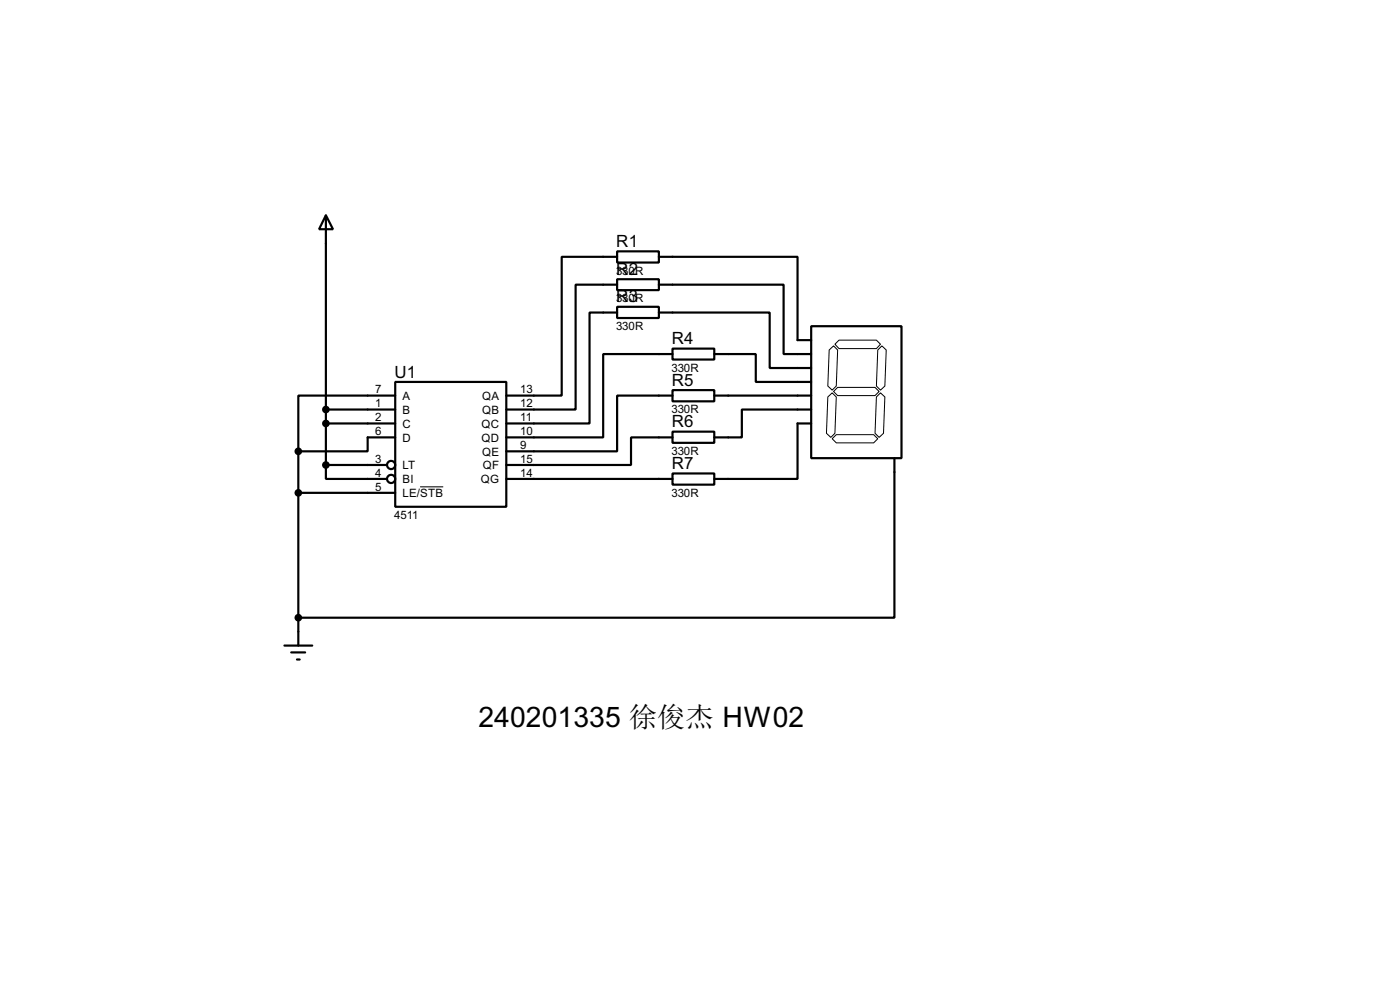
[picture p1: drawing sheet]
<svg xmlns="http://www.w3.org/2000/svg" width="256mm" height="180mm" viewBox="0 0 256 180" stroke-linecap="round" stroke-linejoin="round" font-family="sans-serif">
<g fill="none" stroke="#000" stroke-width=".4">
<path d="M59.7 39.4l1.3 2.6h-2.5zM59.7 39.4v45.7M113.1 46h7.6v2.1h-7.6zM113.1 51.1h7.6v2h-7.6zM113.1 56.2h7.6v2h-7.6zM113.1 47h-10.2v25.4h-10.1M113.1 52.1h-7.6v22.9h-12.7M113.1 57.2h-5.1v20.3h-15.2M120.7 47h25.4v15.3h2.5M120.7 52.1h22.9v12.7h5M120.7 57.2h20.3v10.2h7.6M148.6 59.7h16.6v24.2h-16.6z"/>
<path d="M59.7 77.5h12.7M59.7 75h12.7M72.4 69.9h20.4v22.9h-20.4zM72.4 72.4h-17.7v10.2M123.2 63.8h7.7v2h-7.7zM123.2 79h7.7v2.1h-7.7zM123.2 71.4h7.7v2.1h-7.7zM123.2 64.8h-12.7v15.3h-17.7M123.2 72.4h-10.1v10.2h-20.3M130.9 64.8h7.6v5.1h10.1M130.9 72.4h17.7M148.6 75h-12.7v5.1h-5"/>
<path d="M148.6 77.5h-2.5v10.2h-15.2M54.7 90.2h17.7M54.7 82.6v35.6M59.7 85.1v2.6h11.2M59.7 85.1h11.2M72.4 80.1h-5v2.5h-12.7M92.8 87.7h30.4M123.2 86.7h7.7v2h-7.7zM123.2 80.1h-7.6v5h-22.8M163.9 83.9v29.2h-109.2M52.1 118.2h5.1M53.4 119.4h2.5"/>
<path d="M54.4 120.7h.5"/>
<circle cx="71.6" cy="85.1" r=".75"/>
<circle cx="71.6" cy="87.7" r=".75"/>
</g>
<path d="M151.7 72.7l.8-.8 .7 .8-.2 6.6-.8 .8-.8-.8zM151.9 64.1l.8-.8 .8 .8-.3 6.6-.7 .7-.8-.7zM152.7 71.7l.8-.8h6.8l.8 .8-.8 .7h-6.8zM153 63l.7-.7h6.9l.7 .7-.7 .8h-6.9zM160.6 72.7l.7-.8 .8 .8-.2 6.6-.8 .8-.8-.8zM161.6 63.3l.8 .8-.3 6.6-.8 .7-.7-.7 .2-6.6zM77 89.1h4.2M152.5 80.3l.7-.7h6.9l.7 .7-.7 .8h-6.9z" fill="none" stroke="#000" stroke-width=".18"/>
<g fill="#000" stroke="#000" stroke-width=".4">
<circle cx="59.7" cy="75" r=".5"/>
<circle cx="59.7" cy="77.5" r=".5"/>
<circle cx="54.6" cy="82.6" r=".5"/>
<circle cx="54.6" cy="90.2" r=".5"/>
<circle cx="59.7" cy="85.1" r=".5"/>
<circle cx="54.6" cy="113.1" r=".5"/>
</g>
<text font-size="5.8" x="87.7" y="133.1">240201335 徐俊杰 HW02</text>
<g font-size="3.5">
<text x="112.9" y="45.2">R1</text>
<text x="112.9" y="50.3">R2</text>
<text x="112.9" y="55.4">R3</text>
<text x="123.1" y="63">R4</text>
<text x="72.3" y="69.1">U1</text>
<text x="123.1" y="70.6">R5</text>
<text x="123.1" y="78.2">R6</text>
<text x="123.1" y="85.9">R7</text>
</g>
<g font-size="2.4">
<text x="112.9" y="50.3">330R</text>
<text x="112.9" y="55.3">330R</text>
<text x="112.9" y="60.4">330R</text>
<text x="68.8" y="72">7</text>
<text x="95.3" y="72">13</text>
<text x="123" y="68">330R</text>
<text x="68.8" y="74.6">1</text>
<text x="68.8" y="77.1">2</text>
<text x="73.7" y="73.2">A</text>
<text x="73.7" y="75.8">B</text>
<text x="88.3" y="73.2">QA</text>
<text x="88.3" y="75.8">QB</text>
<text x="95.3" y="74.6">12</text>
<text x="95.3" y="77.1">11</text>
<text x="123" y="75.7">330R</text>
<text x="68.8" y="79.7">6</text>
<text x="73.7" y="78.3">C</text>
<text x="73.7" y="80.8">D</text>
<text x="88.2" y="78.3">QC</text>
<text x="88.2" y="80.8">QD</text>
<text x="88.3" y="83.4">QE</text>
<text x="95.3" y="79.7">10</text>
<text x="95.3" y="82.2">9</text>
<text x="123" y="83.3">330R</text>
<text x="68.8" y="84.7">3</text>
<text x="68.8" y="87.3">4</text>
<text x="68.8" y="89.8">5</text>
<text x="73.7" y="85.9">LT</text>
<text x="73.7" y="88.5">BI</text>
<text x="88.1" y="88.5">QG</text>
<text x="88.4" y="85.9">QF</text>
<text x="95.3" y="84.7">15</text>
<text x="95.3" y="87.3">14</text>
<text x="72.2" y="95">4511</text>
<text x="73.7" y="91">LE/STB</text>
<text x="123" y="90.9">330R</text>
</g>
</svg>
